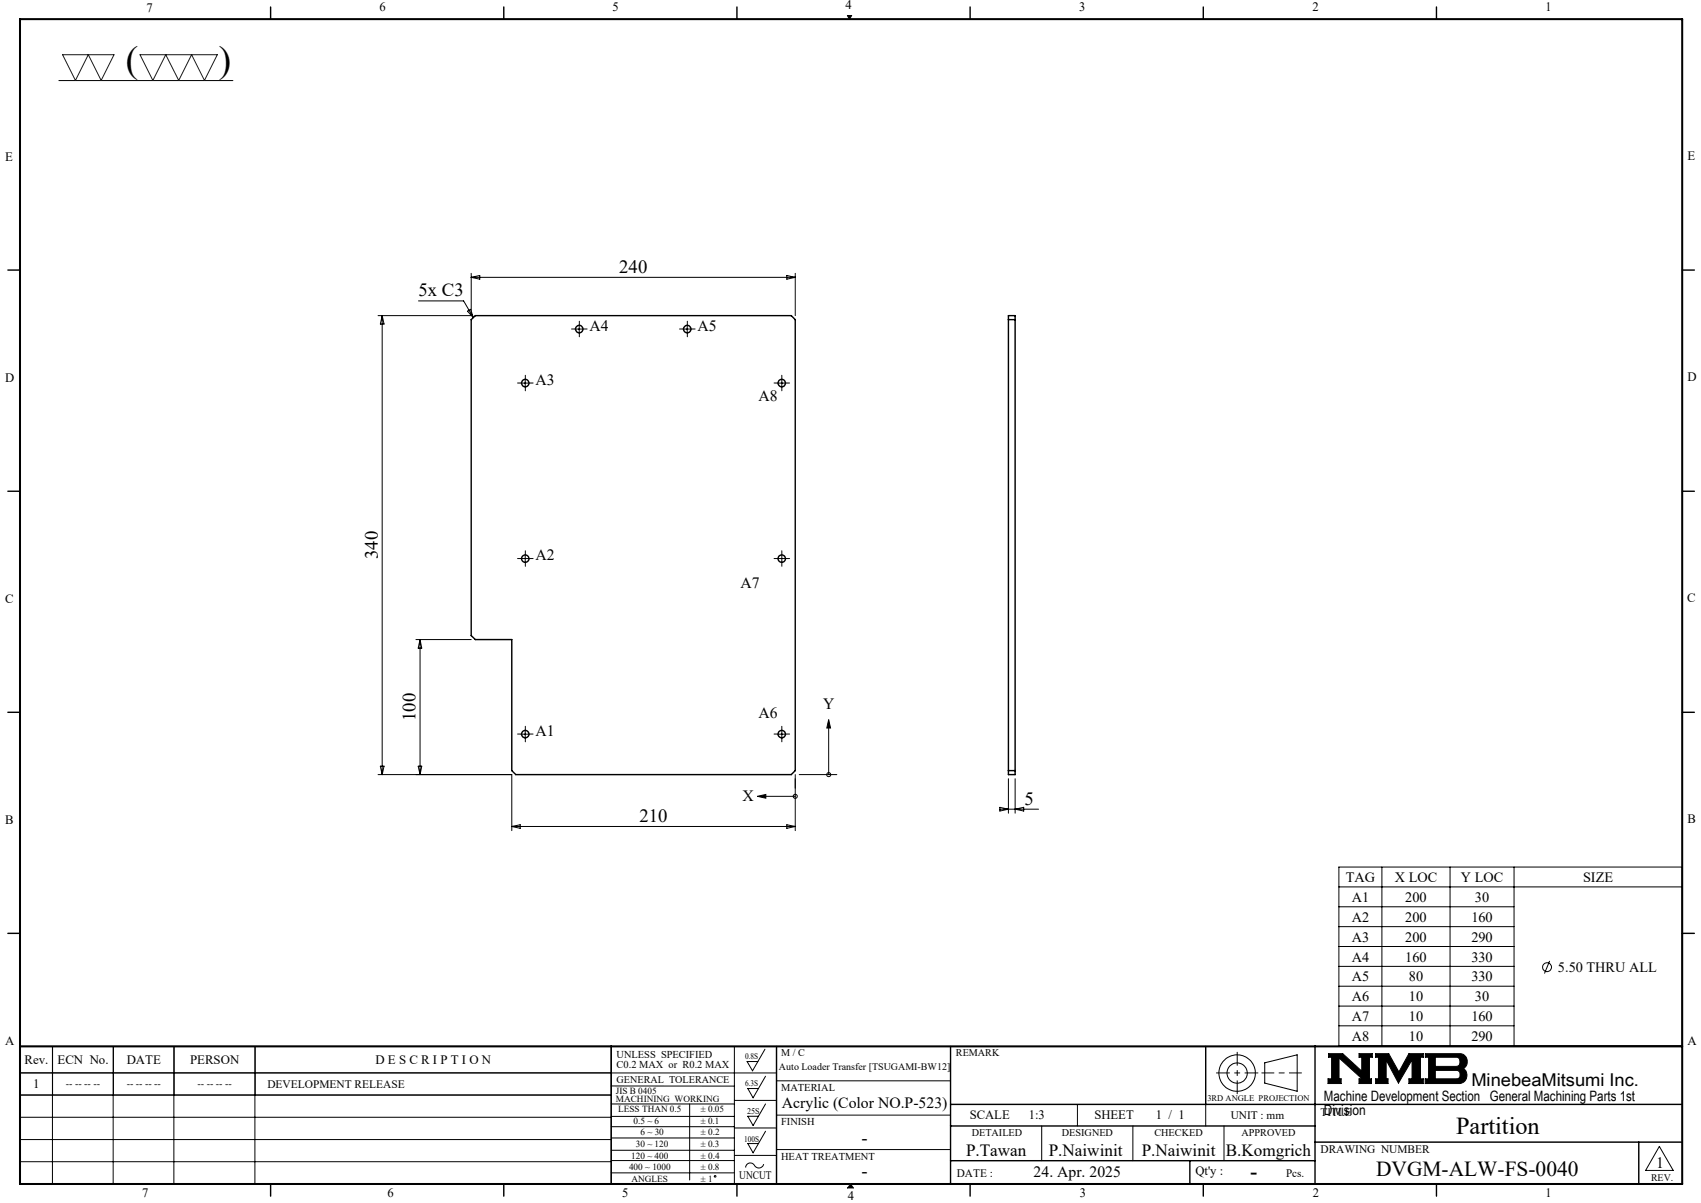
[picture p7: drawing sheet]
<svg xmlns="http://www.w3.org/2000/svg" width="420mm" height="297mm" viewBox="0 0 420 297" stroke-linecap="round" stroke-linejoin="round" font-family="sans-serif">
<g fill="none" stroke="#000" stroke-width=".25">
<path d="M14.5 19.9h43M209.2 3.8h1.1l-.6 .9zM94.4 77.9v113.3M94.4 77.9l.4 2.1h-.9zM103.3 74.3h11.2l2.4 4.1M115.4 76.8l.8-.4 .7 2zM116.3 67.5v10.4h-23M116.3 68.5h80.1M116.3 68.5l2.2-.5v.9zM194.3 68l2.1 .5-2.1 .4zM196.4 67.5v10.4M128.7 94.6h2"/>
<path d="M129.7 93.6v2M142 81.2h2M143 80.3v1.9M168.7 81.2h2M169.7 80.3v1.9M192 94.6h2M193 93.6v2M128.7 137.9h2M129.7 136.9v2M192 137.9h2M193 136.9v2M102.7 157.9h13.6"/>
<path d="M103.7 157.9v33.3M103.7 157.9l.4 2.1h-.8zM204.6 179.7v11.5M204.6 177.7l.5 2h-.9zM93.3 191.2h33.1v13.9M93.9 189.2h.9l-.4 2zM103.3 189.2h.8l-.4 2zM128.7 181.3h2M129.7 180.2v2M187 196.6l2.1-.5v1zM189.1 196.6h7.3M192 181.3h2"/>
<path d="M193 180.2v2M196.4 191.2v13.9M197.3 191.2h9.3M246.9 199.8h9.5M246.9 199.3l2.1 .5-2.1 .4zM249 192.3v8.5M250.6 192.3v8.5M250.6 199.8l2.2-.5v.9zM126.4 204h70M126.4 204l2-.4v.9zM194.3 203.6l2.1 .4-2.1 .5zM330.6 214.1h84.7v44.1h-84.7z"/>
<path d="M330.6 219h84.7M341.2 214.1v44.1M358 214.1v44.1M373.8 214.1v44.1M330.6 223.9h43.2M330.6 228.8h43.2M330.6 233.7h43.2M330.6 238.6h43.2M382.6 237.2l-1.2 3.1M13 258.3l-.1 34M27.9 258.3v34M28 258.3v12"/>
<path d="M42.9 258.3v34M43 258.3v12M62.9 258.3v34M63 258.3v12M181.3 258.3v34M188.9 259l-3.1 5.4-1.3-2.3h2.6M330.6 243.5h43.2M330.6 248.4h43.2M330.6 253.3h43.2M4.9 264.9h186.8M4.9 270.4h146M4.9 275.8h146"/>
<path d="M150.9 278.2h30.4M150.9 275.6h30.4M150.9 272.6h30.4M150.9 268.1h30.4M151 270.3h-146v-12h146l-.1 34M170.3 272.6v18.7M181.3 271.7h10.4M181.3 278.5h10.4M189 272.6l-3.1 5.3-1.3-2.3h2.7M189 279.3l-3.1 5.3-1.3-2.3h2.7M189 265.7l-3.1 5.3-1.3-2.3h2.7M191.7 266.8h43"/>
<path d="M191.7 275.3h43M257.2 278v8.6M266 272.7v5.3M279.7 278v8.6M297.7 272.7v5.3M302.2 278v8.6M312.3 262.4l8-2v9l-8-2zM328 260.1h3.5l4.7 4.3v-3.4h-.6v-.9h3.2v.9h-.7v5.3h.5v1.2h-3v-1.2h.7l-5.7-5.1v5.1h.6v1.2h-3.3v-1.2h.9v-5.3h-.8zM339.7 260.1h3.2l2.5 4.6 2.5-4.6h3.5v.9h-.7v5.3h.7v1.2h-3.5v-1.2h.8v-4.6l-3.4 5.7-3-5.7v4.6h.4v1.2h-3v-1.2h.7v-5.3h-.7zM351.9 260.1h8.4a1.97 1.97 0 0 1 1.9 1.5 1.97 1.97 0 0 1-.9 2.2 2.03 2.03 0 0 1 .8 2.2 2.03 2.03 0 0 1-1.8 1.5h-8.4v-1.2h.8v-5.3h-.8zM354.4 261h5.4l.6 .5 .1 1a.84 .84 0 0 1-.8 .8h-5.3zM354.4 264.3h5.4l.6 .4 .1 1a.79 .79 0 0 1-.8 .6h-5.3z"/>
<path d="M4.9 281.3h146M4.9 286.8h146M150.9 280.9h30.4M150.9 286.5h30.4M150.9 284h30.4M150.9 289.6h30.4M181.3 285.3h10.4M188.6 287.4a1.29 1.29 0 0 1-1.2 1 1.29 1.29 0 0 1-1.3-.9 1.14 1.14 0 0 0-1.3-.3 1.14 1.14 0 0 0-.7 1.1M191.7 283.8h43M210 292.3l.7 1M409.7 283l3.4 6h-6.8z"/>
<circle cx="196.4" cy="196.6" r=".5"/>
<circle cx="204.6" cy="191.2" r=".49"/>
<circle cx="382" cy="238.8" r="1.09"/>
<circle cx="305.5" cy="264.9" r="2.51"/>
<circle cx="305.5" cy="264.9" r="4.5"/>
<circle cx="176.6" cy="290.4" r=".2"/>
</g>
<path d="M311.6 264.9h9.7" fill="none" stroke="#000" stroke-width=".25" stroke-dasharray="15.2 1.3 1.3 1.3" stroke-dashoffset="12.3"/>
<path d="M305.5 259.8v10.2M300.4 264.9h10.2" fill="none" stroke="#000" stroke-width=".25" stroke-dasharray="15.2 1.3 1.3 1.3" stroke-dashoffset="12"/>
<g fill="none" stroke="#000" stroke-width=".35">
<path d="M66.8 1.7v3M124.4 1.7v3M182 1.7v3M239.5 1.7v3M297.1 1.7v3M354.7 1.7v3M1.9 66.7h3M116.3 78.9l1.1-1h78l1 1v111.3l-1 1h-68l-1-1v-32.3h-9l-1.1-1zM249 78.9h1.6M249 77.9h1.6v113.3h-1.6zM415.4 66.7h3M1.9 121.3h3"/>
<path d="M415.4 121.3h3M1.9 175.9h3M415.4 175.9h3M249 190.2h1.6M1.9 230.4h3M415.4 230.4h3M150.9 258.3v34M191.7 258.3v34M234.7 258.3v34M297.7 258.3v14.4M324.7 258.3v34M234.7 272.7h180.7"/>
<path d="M234.7 278h90M66.8 292.3v3M124.4 292.3v3M182 292.3v3M234.7 286.6h90M239.5 292.3v3M293.8 286.6v5.7M297.1 292.3v3M324.7 282h90.7M354.7 292.3v3M404.6 282v10.3"/>
<circle cx="129.7" cy="94.6" r=".92"/>
<circle cx="143" cy="81.2" r=".91"/>
<circle cx="169.7" cy="81.2" r=".91"/>
<circle cx="193" cy="94.6" r=".92"/>
<circle cx="129.7" cy="137.9" r=".91"/>
<circle cx="193" cy="137.9" r=".91"/>
<circle cx="129.7" cy="181.2" r=".92"/>
<circle cx="193" cy="181.2" r=".92"/>
</g>
<path d="M4.9 4.7h410.5v287.6h-410.5zM4.9 258.3h410.5" fill="none" stroke="#000" stroke-width=".5"/>
<path d="M210 292.3l-.7 1h1.4" fill="none" stroke="#00f" stroke-width=".25"/>
<g fill="#000">
<path d="M210 292.3l.7 1h-1.4z"/>
<path d="M209.2 3.8l.5 .9 .6-.9zM328 260.1v.9h.8v5.3h-.9v1.2h3.3v-1.2h-.6v-5.1l5.7 5.1h-.7v1.2h3v-1.2h-.5v-5.3h.7v-.9h-3.2v.9h.6v3.4l-4.7-4.3zM351.9 260.1v.9h.8v5.3h-.8v1.2h8.6l.7-.2 .6-.5 .4-.8v-.8l-.3-.8-.6-.6 .8-.8 .2-1.3-.5-.9-.5-.5-.6-.2zM354.4 264.3h5.4l.6 .4 .1 1-.6 .6h-5.5zM354.4 261l5.5 .1 .5 .5v1.1l-.3 .5-.3 .1h-5.4zM339.7 260.1v.9h.7v5.3h-.7v1.2h3v-1.2h-.4v-4.6l3 5.7 3.4-5.7v4.6h-.8v1.2h3.5v-1.2h-.7v-5.3h.7v-.9h-3.5l-2.5 4.6-2.5-4.6z" fill-rule="evenodd"/>
</g>
<g fill="none" stroke="#000" stroke-width=".25" stroke-dasharray="15.2 1.3 1.3 1.3">
<path d="M128.7 94.6h-.9M129.7 93.6v-1M129.7 95.6v.9M130.7 94.6h.9M142 81.2h-.9M143 80.2v-.9M143 82.2v.9M144 81.2h1M168.7 81.2h-.9M169.7 80.2v-.9M169.7 82.2v.9M170.7 81.2h.9"/>
<path d="M192 94.6h-.9M193 93.6v-1M193 95.6v.9M194 94.6h1M128.7 137.9h-.9M129.7 136.9v-.9M129.7 138.9v.9M130.7 137.9h.9M192 137.9h-.9M193 136.9v-.9M193 138.9v.9M194 137.9h1"/>
<path d="M128.7 181.2h-.9M129.7 180.2v-.9M129.7 182.2v.9M130.7 181.2h.9M192 181.2h-.9M193 180.2v-.9M193 182.2v.9M194 181.2h1"/>
</g>
<path d="M15.5 13.5h12.7l-3.2 6.4-3.2-6.4-3.2 6.4zM34.6 13.5h19.1l-3.2 6.4-3.2-6.4-3.2 6.4-3.2-6.4-3.2 6.4z" fill="none" stroke="#191924" stroke-width=".25"/>
<path d="M187 196.6l2.1-.5v1zM204.6 177.7l.5 2h-.9z" fill="#000"/>
<g font-size="9.2">
<text x="31.1" y="17.7">(</text>
<text x="54" y="17.8">)</text>
</g>
<text font-size="6" x="359.5" y="280">Partition</text>
<text font-size="5.3" x="339.8" y="290.4">DVGM-ALW-FS-0040</text>
<text font-size="4.9" x="308.8" y="290.9">-</text>
<g font-size="4.6">
<text x="152.9" y="67.4">240</text>
<text x="103.3" y="73.2">5x C3</text>
<text x="93.3" y="138" transform="rotate(-90 93.3 138)">340</text>
<text x="102.6" y="178" transform="rotate(-90 102.6 178)">100</text>
<text x="157.9" y="202.9">210</text>
<text x="253" y="198.7">5</text>
<text x="212.7" y="282.4">-</text>
<text x="212.8" y="290.6">-</text>
</g>
<text font-size="4.4" x="363.3" y="268.2">MinebeaMitsumi Inc.</text>
<g font-size="4.2">
<text x="238.5" y="285.5">P.Tawan</text>
<text x="258.9" y="285.5">P.Naiwinit</text>
<text x="281.9" y="285.5">P.Naiwinit</text>
<text x="302.7" y="285.5">B.Komgrich</text>
</g>
<g font-size="3.9">
<text x="145.6" y="81.7">A4</text>
<text x="172.2" y="81.7">A5</text>
<text x="132.2" y="95">A3</text>
<text x="187.3" y="99">A8</text>
<text x="132.2" y="138.3">A2</text>
<text x="182.8" y="145.2">A7</text>
<text x="187.3" y="177.3">A6</text>
<text x="203.2" y="175.1">Y</text>
<text x="132.2" y="181.7">A1</text>
<text x="183.3" y="197.8">X</text>
<text x="193.1" y="273.6">Acrylic (Color NO.P-523)</text>
<text x="255.2" y="290.6">24. Apr. 2025</text>
<text x="408.9" y="288.2">1</text>
</g>
<g font-size="3.5">
<text x="332.3" y="217.8">TAG</text>
<text x="344.4" y="217.8">X LOC</text>
<text x="360.7" y="217.8">Y LOC</text>
<text x="390.9" y="217.8">SIZE</text>
<text x="333.8" y="227.6">A2</text>
<text x="333.8" y="222.7">A1</text>
<text x="347" y="227.6">200</text>
<text x="347" y="222.7">200</text>
<text x="363.3" y="227.6">160</text>
<text x="364.2" y="222.7">30</text>
<text x="333.8" y="232.5">A3</text>
<text x="347" y="232.5">200</text>
<text x="363.3" y="232.5">290</text>
<text x="333.8" y="237.4">A4</text>
<text x="347" y="237.4">160</text>
<text x="363.3" y="237.4">330</text>
<text x="384.7" y="239.9">5.50 THRU ALL</text>
<text x="333.8" y="242.3">A5</text>
<text x="347.9" y="242.3">80</text>
<text x="363.3" y="242.3">330</text>
<text x="333.8" y="247.2">A6</text>
<text x="347.9" y="247.2">10</text>
<text x="364.2" y="247.2">30</text>
<text x="333.8" y="252.1">A7</text>
<text x="333.8" y="257">A8</text>
<text x="347.9" y="252.1">10</text>
<text x="347.9" y="257">10</text>
<text x="363.3" y="252.1">160</text>
<text x="363.3" y="257">290</text>
<text x="326.9" y="271.7">Machine Development Section General Machining Parts 1st</text>
<text x="326.9" y="275.3">Division</text>
</g>
<g font-size="3.2">
<text x="36.1" y="2.9">7</text>
<text x="93.7" y="2.8">6</text>
<text x="151.3" y="2.8">5</text>
<text x="208.8" y="2.2">4</text>
<text x="266.5" y="2.8">3</text>
<text x="324.1" y="2.8">2</text>
<text x="381.6" y="2.8">1</text>
<text x="1.3" y="39.8">E</text>
<text x="416.6" y="39.5">E</text>
<text x="1.3" y="94.3">D</text>
<text x="416.6" y="94.1">D</text>
<text x="1.3" y="148.9">C</text>
<text x="416.6" y="148.7">C</text>
<text x="1.3" y="203.6">B</text>
<text x="416.6" y="203.3">B</text>
<text x="416.6" y="258">A</text>
<text x="1.3" y="258.1">A</text>
<text x="6.1" y="262.7">Rev.</text>
<text x="14.2" y="262.7">ECN No.</text>
<text x="31.3" y="262.7">DATE</text>
<text x="46.9" y="262.7">PERSON</text>
<text x="92.7" y="262.7">D E S C R I P T I O N</text>
<text x="8.2" y="268.7">1</text>
<text x="239.4" y="276.2">SCALE</text>
<text x="254" y="276.2">1:3</text>
<text x="270.2" y="276.2">SHEET</text>
<text x="285.4" y="276.2">1 / 1</text>
<text x="295.2" y="290.1">Qt'y :</text>
<text x="35.1" y="295.5">7</text>
<text x="95.7" y="295.6">6</text>
<text x="153.6" y="295.6">5</text>
<text x="209.3" y="296.3">4</text>
<text x="266.6" y="295.6">3</text>
<text x="324.2" y="295.6">2</text>
<text x="381.6" y="295.6">1</text>
</g>
<g font-size="2.8">
<text x="66" y="268.6">DEVELOPMENT RELEASE</text>
<text x="326" y="275.4">TITLE</text>
<text x="303.9" y="276.2">UNIT : mm</text>
<text x="326" y="284.7">DRAWING NUMBER</text>
<text x="182.5" y="291.2">UNCUT</text>
<text x="236.3" y="290.7">DATE :</text>
<text x="317.6" y="290.6">Pcs.</text>
</g>
<g font-size="2.6">
<text x="152.2" y="261.3">UNLESS SPECIFIED</text>
<text x="152.2" y="263.7">C0.2 MAX or R0.2 MAX</text>
<text x="192.9" y="269.4">MATERIAL</text>
<text x="192.9" y="277.7">FINISH</text>
<text x="192.9" y="286.3">HEAT TREATMENT</text>
</g>
<g font-size="2.5">
<text x="192.9" y="260.7">M / C</text>
<text x="236" y="260.7">REMARK</text>
<text x="16.3" y="268.5">-- -- -- --</text>
<text x="31.3" y="268.5">-- -- -- --</text>
<text x="48.8" y="268.5">-- -- -- --</text>
<text x="152.3" y="267.3">GENERAL TOLERANCE</text>
<text x="192.3" y="264.2">Auto Loader Transfer [TSUGAMI-BW12]</text>
<text x="239.9" y="280.5">DETAILED</text>
<text x="262.2" y="280.5">DESIGNED</text>
<text x="285.1" y="280.5">CHECKED</text>
<text x="306.6" y="280.5">APPROVED</text>
<text x="407.7" y="291.5">REV.</text>
</g>
<g font-size="2.3">
<text x="152.1" y="270">JIS B 0405</text>
<text x="152.1" y="272.1">MACHINING WORKING</text>
<text x="152.7" y="274.6">LESS THAN 0.5</text>
<text x="173" y="274.6">± 0.05</text>
<text x="156.4" y="277.4">0.5 ~ 6</text>
<text x="158.1" y="280.3">6 ~ 30</text>
<text x="173" y="277.4">± 0.1</text>
<text x="173" y="280.3">± 0.2</text>
<text x="155.9" y="286">120 ~ 400</text>
<text x="157" y="283.2">30 ~ 120</text>
<text x="173" y="283.2">± 0.3</text>
<text x="173" y="286">± 0.4</text>
<text x="155.3" y="288.9">400 ~ 1000</text>
<text x="155.9" y="291.7">ANGLES</text>
<text x="173" y="288.9">± 0.8</text>
<text x="173" y="291.7">± 1</text>
</g>
<g font-size="2.1">
<text x="184" y="261.5">0.8S</text>
<text x="184" y="268.1">6.3S</text>
<text x="184.5" y="275">25S</text>
<text x="298.1" y="271.8">3RD ANGLE PROJECTION</text>
<text x="183.7" y="281.9">100S</text>
</g>
</svg>
